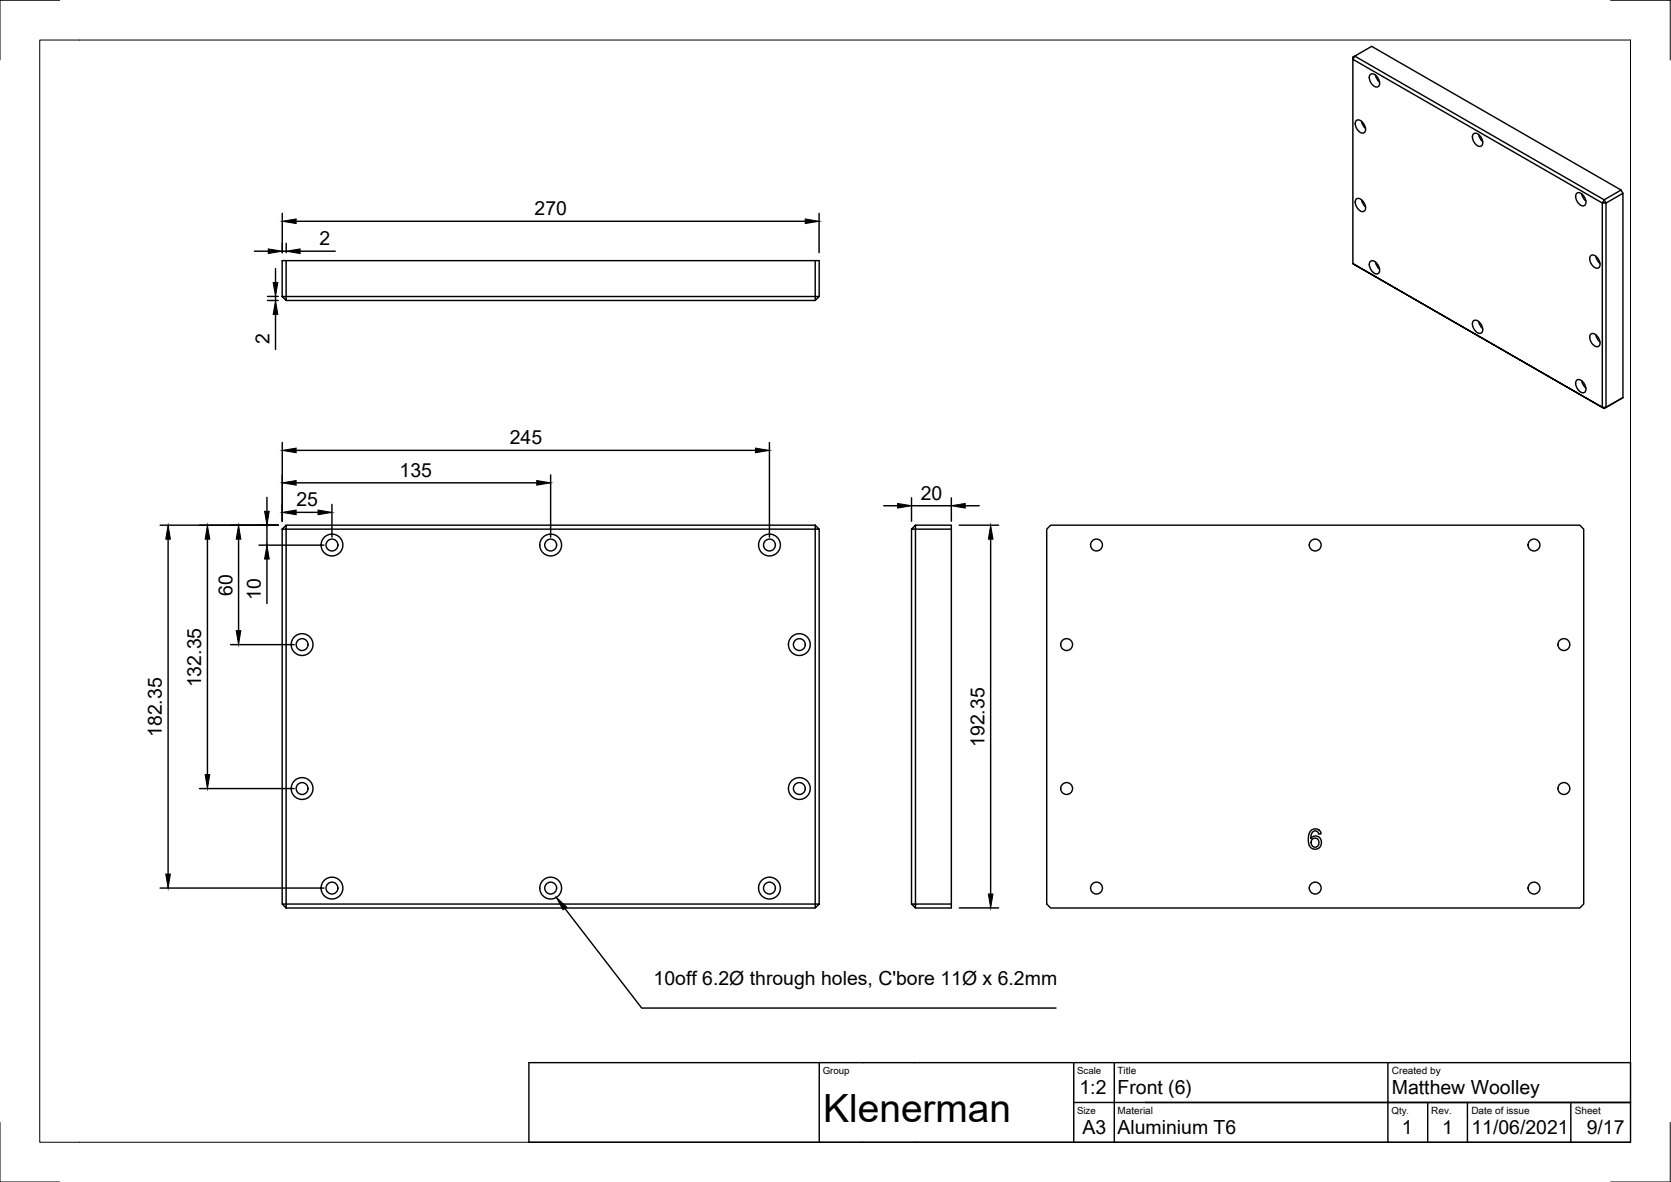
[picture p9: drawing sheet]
<svg xmlns="http://www.w3.org/2000/svg" width="420mm" height="297mm" viewBox="0 0 420 297" stroke-linecap="round" stroke-linejoin="round" font-family="sans-serif">
<!-- layer: Visible -->
<g fill="none" stroke="#000" stroke-width=".36">
<path d="M340.2 14.4l.4-.3-.4 .8zM344.6 18.7a1.63 1.63 0 0 1 2.1 1.4 1 1 0 0 1 .1 1.3 1 1 0 0 1-1.2 .3 2.37 2.37 0 0 1-1-3zM345.9 18.9l.2 .8 .8 .9M341 30.3a1.63 1.63 0 0 1 2.2 1.4 1 1 0 0 1 .1 1.3 1 1 0 0 1-1.2 .3 2.37 2.37 0 0 1-1.1-3zM342.3 30.5l.3 .8 .7 .9M370.5 33.6a1.63 1.63 0 0 1 2.2 1.4 1 1 0 0 1 .1 1.3 1 1 0 0 1-1.3 .3 2.37 2.37 0 0 1-1-3zM371.8 33.8l.2 .8 .8 1M341 50a1.63 1.63 0 0 1 2.2 1.4 1 1 0 0 1 .1 1.3 1 1 0 0 1-1.2 .3 2.37 2.37 0 0 1-1.1-3zM342.3 50.2l.3 .8 .7 .9M396.4 48.6a1.63 1.63 0 0 1 2.2 1.4 1 1 0 0 1 .1 1.2 1 1 0 0 1-1.2 .4 2.37 2.37 0 0 1-1.1-3zM397.7 48.8l.3 .7 .7 1M407.6 47.8l-4.2 2.4-.5 .8h.9l-.4-.8-62.8-36.1 4.3-2.5 62.7 36.2 .5 .8v51.3"/>
<path d="M408.1 48.6l-4.3 2.4v51.4l-.4 .2-.5-.2h.9l4.3-2.5M71 74.5h.9v1l-.9-1v-9h135v9M71.9 65.5v9h134.1l-1 1v-10M71.9 75.5h133.1M340.2 66.3v-51.4l62.7 36.1v51.4l-62.7-36.1 63.2 36.3 4.7-2.7M344.6 65.7a1.63 1.63 0 0 1 2.1 1.4 1 1 0 0 1 .1 1.2 1 1 0 0 1-1.2 .4 2.37 2.37 0 0 1-1-3zM345.9 65.9l.2 .8 .8 .9M400 64.3a1.63 1.63 0 0 1 2.1 1.3 1 1 0 0 1 .2 1.3 1 1 0 0 1-1.3 .3 2.37 2.37 0 0 1-1-2.9zM401.3 64.4l.2 .8 .8 1M370.5 80.6a1.63 1.63 0 0 1 2.2 1.4 1 1 0 0 1 .1 1.3 1 1 0 0 1-1.3 .3 2.37 2.37 0 0 1-1-3zM371.8 80.8l.2 .8 .8 1M396.4 95.6a1.63 1.63 0 0 1 2.2 1.3 1 1 0 0 1 .1 1.3 1 1 0 0 1-1.2 .3 2.37 2.37 0 0 1-1.1-2.9z"/>
<path d="M397.7 95.7l.3 .8 .7 1M400 84a1.63 1.63 0 0 1 2.1 1.4 1 1 0 0 1 .2 1.2 1 1 0 0 1-1.3 .4 2.37 2.37 0 0 1-1-3zM401.3 84.1l.2 .8 .8 1M71 133l.9-1v1zM71 133v94.2M71.9 133h133.1v94.2h-133.1zM71.9 132h133.1M205 132l1 1h-1zM206 133v94.2M229.2 133v94.2M230.2 132v1h-1l1-1h9v95.2M239.2 133h-9v95.2l-1-1h10"/>
<path d="M263.2 133l1-1h133l1 1v94.2l-1 1h-133l-1-1zM329.6 208.8l.7-.4 1.2 .1 .4 .4 .3 .6-.6 .1a.97 .97 0 0 0-1.2-.8 .97 .97 0 0 0-.8 1.1v.8l.7-.5 .8-.1 .7 .4 .5 .9a1.67 1.67 0 0 1-1.7 2 1.67 1.67 0 0 1-1.6-2v-.6a2.76 2.76 0 0 1 .6-2zM329.9 211a1.1 1.1 0 0 1 1.6 .2 1.1 1.1 0 0 1-.3 1.5 1.11 1.11 0 0 1-1.4-.3 1.11 1.11 0 0 1 .1-1.4zM71 227.2h.9v1zM71.9 228.2h133.1M205 227.2h1l-1 1zM239.2 227.2v1h-9"/>
<circle cx="83.5" cy="137" r="1.49"/>
<circle cx="83.5" cy="137" r="2.74"/>
<circle cx="138.5" cy="137" r="1.49"/>
<circle cx="138.5" cy="137" r="2.74"/>
<circle cx="193.5" cy="137" r="1.49"/>
<circle cx="193.5" cy="137" r="2.74"/>
<circle cx="275.7" cy="137" r="1.49"/>
<circle cx="330.7" cy="137" r="1.49"/>
<circle cx="385.7" cy="137" r="1.49"/>
<circle cx="76" cy="162" r="1.49"/>
<circle cx="76" cy="162" r="2.74"/>
<circle cx="201" cy="162" r="1.49"/>
<circle cx="201" cy="162" r="2.74"/>
<circle cx="268.2" cy="162" r="1.49"/>
<circle cx="393.2" cy="162" r="1.49"/>
<circle cx="76" cy="198.2" r="1.49"/>
<circle cx="76" cy="198.2" r="2.74"/>
<circle cx="201" cy="198.2" r="1.49"/>
<circle cx="201" cy="198.2" r="2.74"/>
<circle cx="268.2" cy="198.2" r="1.49"/>
<circle cx="393.2" cy="198.2" r="1.49"/>
<circle cx="83.5" cy="223.2" r="1.49"/>
<circle cx="83.5" cy="223.2" r="2.74"/>
<circle cx="138.5" cy="223.2" r="1.49"/>
<circle cx="138.5" cy="223.2" r="2.74"/>
<circle cx="193.5" cy="223.2" r="1.49"/>
<circle cx="193.5" cy="223.2" r="2.74"/>
<circle cx="275.7" cy="223.2" r="1.49"/>
<circle cx="330.7" cy="223.2" r="1.49"/>
<circle cx="385.7" cy="223.2" r="1.49"/>
</g>
<!-- layer: Border -->
<path d="M10 10.1h400v276.9h-400zM15 .1h-15v15M405 .1h15v15M0 282.1v14.9h15M420 282.1v14.9h-15" fill="none" stroke="#000" stroke-width=".25"/>
<!-- layer: TitleBlock -->
<path d="M133 267h277v20h-277zM206 267v20M270 277.1h140h-122M270 267v20M280.2 267v20M349 267v20M359 277.1v9.9M369 277.1v9.9M395 277.1v9.9" fill="none" stroke="#000" stroke-width=".36"/>
<!-- layer: Dimensions -->
<g fill="none" stroke="#000" stroke-width=".36">
<path d="M71 53.6v9.9M74.5 55.6h128M206 53.6v9.9M64 63.1h3.5M67.3 74.5h2.7M67.3 75.5h2.7M69.3 67.5v3.5M69.3 74.5v1M69.3 79v8.8M71 63.1h1M72 61.1v2.4M75.5 63.1h8.8"/>
<path d="M71 111.2v19.8M74.5 113.2h115.4M138.5 119.3v15.7M193.5 111.2v23.8M40.3 132h29.7M42.3 135.5v84.2M52.2 135.5v59.2M60 135.5v23M65.1 137h16.4M67.1 125v3.5M67.1 132v5M74.5 128.8h5.5"/>
<path d="M74.5 121.3h60.5M83.5 126.8v8.2M222.2 127.1h3.5M229.2 125.1v5.9M229.2 127.1h10M239.2 125.1v5.9M241.2 132h9.9M242.7 127.1h3.5M249.1 135.5v89.2M67.1 140.5v11.2M58 162h16M50.2 198.2h23.8"/>
<path d="M40.3 223.2h41.2M241.2 228.2h9.9"/>
</g>
<g fill="#000" stroke="#000" stroke-width=".25">
<path d="M71 55.6l3.5-.6v1.2zM202.5 55l3.5 .6-3.5 .6zM67.5 62.6l3.5 .5-3.5 .6zM68.7 71h1.1l-.5 3.5zM69.3 75.5l.5 3.5h-1.1zM72 63.1l3.5-.5v1.1zM71 113.2l3.5-.6v1.2zM189.9 112.6l3.6 .6-3.6 .6zM42.3 132l.5 3.5h-1.1zM52.2 132l.5 3.5h-1.1zM60 132l.6 3.5h-1.2zM66.5 128.5h1.2l-.6 3.5z"/>
<path d="M71 128.8l3.5-.6v1.2zM71 121.3l3.5-.5v1.1zM80 128.2l3.5 .6-3.5 .6zM135 120.8l3.5 .5-3.5 .6zM225.7 126.5l3.5 .6-3.5 .6zM239.2 127.1l3.5-.6v1.2zM249.1 132l.6 3.5h-1.2zM59.4 158.5h1.2l-.6 3.5zM67.1 137l.6 3.5h-1.2zM51.6 194.7h1.1l-.5 3.5zM41.7 219.7h1.1l-.5 3.5zM248.5 224.7h1.2l-.6 3.5z"/>
</g>
<!-- layer: Annotations -->
<path d="M139.9 225.5l2.6 2.4-.9 .7z" fill="#000" stroke="#000" stroke-width=".25"/>
<path d="M142 228.3l19.4 25h104.1" fill="none" stroke="#000" stroke-width=".36"/>
<text font-size="9.8" x="207" y="282.1">Klenerman</text>
<g font-size="4.9">
<text x="134.4" y="54">270</text>
<text x="80.3" y="61.6">2</text>
<text x="67.8" y="86.5" transform="rotate(-90 67.8 86.5)">2</text>
<text x="128.2" y="111.6">245</text>
<text x="100.5" y="119.8">135</text>
<text x="231.5" y="125.5">20</text>
<text x="74.5" y="127.2">25</text>
<text x="58.4" y="149.7" transform="rotate(-90 58.4 149.7)">60</text>
<text x="65.6" y="150.7" transform="rotate(-90 65.6 150.7)">10</text>
<text x="50.6" y="172.7" transform="rotate(-90 50.6 172.7)">132.35</text>
<text x="40.7" y="185.2" transform="rotate(-90 40.7 185.2)">182.35</text>
<text x="247.5" y="187.7" transform="rotate(-90 247.5 187.7)">192.35</text>
<text x="164.3" y="247.5">10off 6.2Ø through holes, C'bore 11Ø x 6.2mm</text>
<text x="271.4" y="275">1:2</text>
<text x="281" y="275">Front (6)</text>
<text x="350" y="275">Matthew Woolley</text>
<text x="272.2" y="285.1">A3</text>
<text x="281" y="285.1">Aluminium T6</text>
<text x="352.4" y="285.1">1</text>
<text x="362.6" y="285.1">1</text>
<text x="370" y="285.1">11/06/2021</text>
<text x="399" y="285.1">9/17</text>
</g>
<g font-size="2.5">
<text x="281" y="269.9">Title</text>
<text x="350" y="269.9">Created by</text>
<text x="281" y="279.9">Material</text>
<text x="359.9" y="279.9">Rev.</text>
<text x="370" y="279.9">Date of issue</text>
<text x="396" y="279.9">Sheet</text>
</g>
<g font-size="2.4">
<text x="206.9" y="269.8">Group</text>
<text x="270.8" y="269.8">Scale</text>
<text x="270.8" y="279.8">Size</text>
<text x="349.9" y="279.8">Qty</text>
</g>
<text font-size="2.1" x="353.7" y="279.8">.</text>
</svg>
